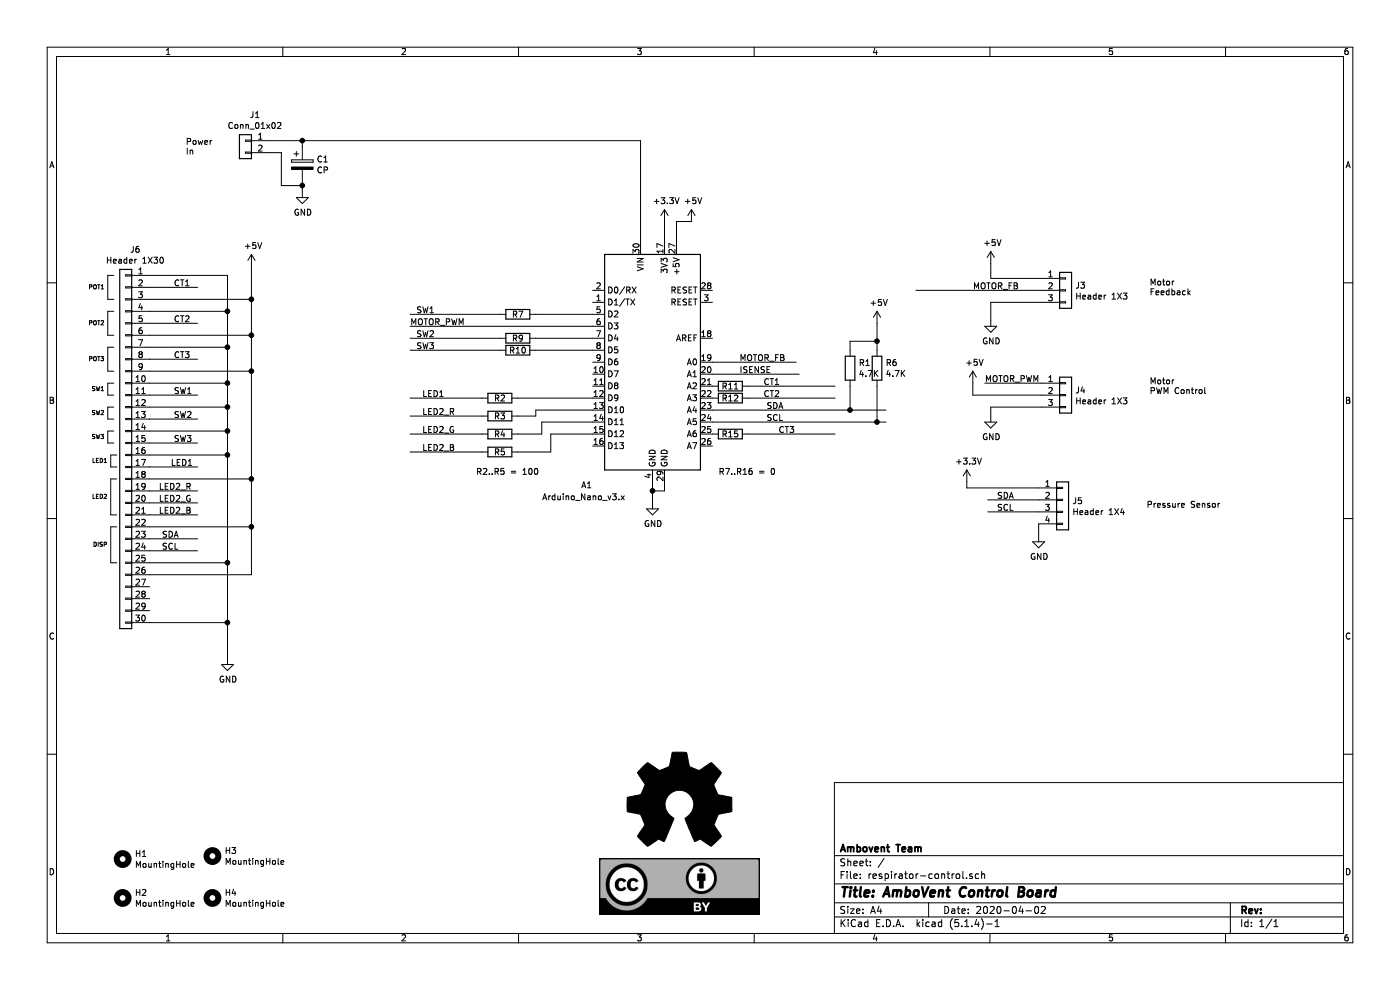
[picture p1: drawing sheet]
EESchema Schematic File Version 4
LIBS:respirator-control-cache
EELAYER 26 0
EELAYER END
$Descr A4 11693 8268
encoding utf-8
Sheet 1 1
Title "AmboVent Control Board"
Date "2020-04-02"
Rev ""
Comp "Ambovent Team"
Comment1 ""
Comment2 ""
Comment3 ""
Comment4 ""
$EndDescr
$Comp
L MCU_Module:Arduino_Nano_v3.x A1
U 1 1
P 5450 3025
F 0 "A1" H 4900 2000 50  0000 C CNN
F 1 "Arduino_Nano_v3.x" H 4875 1900 50  0000 C CNN
F 2 "Module:Arduino_Nano" H 5600 2075 50  0001 L CNN
F 3 "http://www.mouser.com/pdfdocs/Gravitech_Arduino_Nano3_0.pdf" H 5450 2025 50  0001 C CNN
	1    5450 3025
	1    0    0    -1  
$EndComp
$Comp
L Device:R R2
U 1 1
P 4175 3325
F 0 "R2" V 4175 3325 50  0000 C CNN
F 1 "100" V 4059 3325 50  0001 C CNN
F 2 "Resistor_THT:R_Axial_DIN0207_L6.3mm_D2.5mm_P7.62mm_Horizontal" V 4105 3325 50  0001 C CNN
F 3 "~" H 4175 3325 50  0001 C CNN
	1    4175 3325
	0    1    1    0   
$EndComp
$Comp
L Device:R R3
U 1 1
P 4175 3475
F 0 "R3" V 4175 3475 50  0000 C CNN
F 1 "100" V 4059 3475 50  0001 C CNN
F 2 "Resistor_THT:R_Axial_DIN0207_L6.3mm_D2.5mm_P7.62mm_Horizontal" V 4105 3475 50  0001 C CNN
F 3 "~" H 4175 3475 50  0001 C CNN
	1    4175 3475
	0    1    1    0   
$EndComp
$Comp
L Device:R R4
U 1 1
P 4175 3625
F 0 "R4" V 4175 3625 50  0000 C CNN
F 1 "100" V 4059 3625 50  0001 C CNN
F 2 "Resistor_THT:R_Axial_DIN0207_L6.3mm_D2.5mm_P7.62mm_Horizontal" V 4105 3625 50  0001 C CNN
F 3 "~" H 4175 3625 50  0001 C CNN
	1    4175 3625
	0    1    1    0   
$EndComp
$Comp
L Device:R R5
U 1 1
P 4175 3775
F 0 "R5" V 4175 3775 50  0000 C CNN
F 1 "100" V 4059 3775 50  0001 C CNN
F 2 "Resistor_THT:R_Axial_DIN0207_L6.3mm_D2.5mm_P7.62mm_Horizontal" V 4105 3775 50  0001 C CNN
F 3 "~" H 4175 3775 50  0001 C CNN
	1    4175 3775
	0    1    1    0   
$EndComp
Wire Wire Line
	4950 3325 4325 3325
Wire Wire Line
	4950 3425 4475 3425
Wire Wire Line
	4475 3425 4475 3475
Wire Wire Line
	4475 3475 4325 3475
Wire Wire Line
	4950 3525 4525 3525
Wire Wire Line
	4525 3525 4525 3625
Wire Wire Line
	4525 3625 4325 3625
Wire Wire Line
	4600 3625 4600 3775
Wire Wire Line
	4600 3775 4325 3775
Text Notes 1550 1300 0    50   ~ 0
Power\nIn
Wire Wire Line
	2250 1275 2350 1275
Wire Wire Line
	2350 1275 2350 1550
Wire Wire Line
	2350 1550 2525 1550
Wire Wire Line
	2250 1175 2525 1175
$Comp
L Device:CP C1
U 1 1
P 2525 1375
F 0 "C1" H 2643 1421 50  0000 L CNN
F 1 "CP" H 2643 1330 50  0000 L CNN
F 2 "Capacitor_THT:CP_Radial_D13.0mm_P5.00mm" H 2563 1225 50  0001 C CNN
F 3 "~" H 2525 1375 50  0001 C CNN
	1    2525 1375
	1    0    0    -1  
$EndComp
Wire Wire Line
	2525 1225 2525 1175
Wire Wire Line
	2525 1525 2525 1550
Connection ~ 2525 1550
Wire Wire Line
	5350 1175 5350 2025
$Comp
L power:GND #PWR03
U 1 1
P 5450 4200
F 0 "#PWR03" H 5450 3950 50  0001 C CNN
F 1 "GND" H 5455 4027 50  0000 C CNN
F 2 "" H 5450 4200 50  0001 C CNN
F 3 "" H 5450 4200 50  0001 C CNN
	1    5450 4200
	1    0    0    -1  
$EndComp
Wire Wire Line
	5450 4200 5450 4100
Wire Wire Line
	5450 4100 5550 4100
Wire Wire Line
	5550 4100 5550 4025
Connection ~ 5450 4100
Wire Wire Line
	5450 4100 5450 4025
Wire Wire Line
	5950 3125 6675 3125
Text Label 6175 3125 0    50   ~ 0
ISENSE
$Comp
L power:+5V #PWR04
U 1 1
P 5775 1850
F 0 "#PWR04" H 5775 1700 50  0001 C CNN
F 1 "+5V" H 5790 2023 50  0000 C CNN
F 2 "" H 5775 1850 50  0001 C CNN
F 3 "" H 5775 1850 50  0001 C CNN
	1    5775 1850
	1    0    0    -1  
$EndComp
Wire Wire Line
	8700 2425 7650 2425
Text Label 8125 2425 0    50   ~ 0
MOTOR_FB
Wire Wire Line
	6250 3225 6975 3225
Wire Wire Line
	6250 3325 6975 3325
Text Label 6375 3225 0    50   ~ 0
CT1
Text Label 6375 3325 0    50   ~ 0
CT2
Wire Wire Line
	5950 3025 6650 3025
Text Label 6175 3025 0    50   ~ 0
MOTOR_FB
Text Notes 3975 3975 0    50   ~ 0
R2..R5 = 100
$Comp
L Connector_Generic:Conn_01x02 J1
U 1 1
P 2050 1175
F 0 "J1" H 1970 1392 50  0000 C CNN
F 1 "Conn_01x02" H 1970 1301 50  0000 C CNN
F 2 "TerminalBlock:TerminalBlock_Altech_AK300-2_P5.00mm" H 2050 1175 50  0001 C CNN
F 3 "~" H 2050 1175 50  0001 C CNN
	1    2050 1175
	-1   0    0    -1  
$EndComp
Wire Wire Line
	5650 2025 5650 1850
$Comp
L Connector_Generic:Conn_01x03 J3
U 1 1
P 8900 2425
F 0 "J3" H 8979 2467 50  0000 L CNN
F 1 "Header 1X3" H 8979 2376 50  0000 L CNN
F 2 "Connector_PinHeader_2.54mm:PinHeader_1x03_P2.54mm_Vertical" H 8900 2425 50  0001 C CNN
F 3 "~" H 8900 2425 50  0001 C CNN
	1    8900 2425
	1    0    0    -1  
$EndComp
Wire Wire Line
	8700 2525 8275 2525
Wire Wire Line
	8275 2525 8275 2675
$Comp
L power:GND #PWR0103
U 1 1
P 8275 2675
F 0 "#PWR0103" H 8275 2425 50  0001 C CNN
F 1 "GND" H 8280 2502 50  0000 C CNN
F 2 "" H 8275 2675 50  0001 C CNN
F 3 "" H 8275 2675 50  0001 C CNN
	1    8275 2675
	1    0    0    -1  
$EndComp
$Comp
L Connector_Generic:Conn_01x03 J4
U 1 1
P 8900 3300
F 0 "J4" H 8979 3342 50  0000 L CNN
F 1 "Header 1X3" H 8979 3251 50  0000 L CNN
F 2 "Connector_PinHeader_2.54mm:PinHeader_1x03_P2.54mm_Vertical" H 8900 3300 50  0001 C CNN
F 3 "~" H 8900 3300 50  0001 C CNN
	1    8900 3300
	1    0    0    -1  
$EndComp
Text Notes 9600 2475 0    50   ~ 0
Motor\nFeedback
Text Notes 9600 3300 0    50   ~ 0
Motor\nPWM Control
Wire Wire Line
	8700 2325 8275 2325
Wire Wire Line
	8275 2325 8275 2200
$Comp
L power:+5V #PWR0104
U 1 1
P 8275 2200
F 0 "#PWR0104" H 8275 2050 50  0001 C CNN
F 1 "+5V" H 8290 2373 50  0000 C CNN
F 2 "" H 8275 2200 50  0001 C CNN
F 3 "" H 8275 2200 50  0001 C CNN
	1    8275 2200
	1    0    0    -1  
$EndComp
Wire Wire Line
	8125 3300 8125 3200
Wire Wire Line
	8700 3400 8275 3400
Wire Wire Line
	8275 3400 8275 3475
$Comp
L power:GND #PWR0105
U 1 1
P 8275 3475
F 0 "#PWR0105" H 8275 3225 50  0001 C CNN
F 1 "GND" H 8280 3302 50  0000 C CNN
F 2 "" H 8275 3475 50  0001 C CNN
F 3 "" H 8275 3475 50  0001 C CNN
	1    8275 3475
	1    0    0    -1  
$EndComp
$Comp
L power:+5V #PWR0106
U 1 1
P 8125 3200
F 0 "#PWR0106" H 8125 3050 50  0001 C CNN
F 1 "+5V" H 8140 3373 50  0000 C CNN
F 2 "" H 8125 3200 50  0001 C CNN
F 3 "" H 8125 3200 50  0001 C CNN
	1    8125 3200
	1    0    0    -1  
$EndComp
Text Label 8225 3200 0    50   ~ 0
MOTOR_PWM
Text Label 3425 2725 0    50   ~ 0
MOTOR_PWM
$Comp
L power:GND #PWR0108
U 1 1
P 2525 1600
F 0 "#PWR0108" H 2525 1350 50  0001 C CNN
F 1 "GND" H 2530 1427 50  0000 C CNN
F 2 "" H 2525 1600 50  0001 C CNN
F 3 "" H 2525 1600 50  0001 C CNN
	1    2525 1600
	1    0    0    -1  
$EndComp
Wire Wire Line
	2525 1600 2525 1550
$Comp
L Mechanical:MountingHole H1
U 1 1
P 1025 7175
F 0 "H1" H 1125 7221 50  0000 L CNN
F 1 "MountingHole" H 1125 7130 50  0000 L CNN
F 2 "MountingHole:MountingHole_3.2mm_M3" H 1025 7175 50  0001 C CNN
F 3 "~" H 1025 7175 50  0001 C CNN
	1    1025 7175
	1    0    0    -1  
$EndComp
$Comp
L Mechanical:MountingHole H2
U 1 1
P 1025 7500
F 0 "H2" H 1125 7546 50  0000 L CNN
F 1 "MountingHole" H 1125 7455 50  0000 L CNN
F 2 "MountingHole:MountingHole_3.2mm_M3" H 1025 7500 50  0001 C CNN
F 3 "~" H 1025 7500 50  0001 C CNN
	1    1025 7500
	1    0    0    -1  
$EndComp
$Comp
L Mechanical:MountingHole H3
U 1 1
P 1775 7150
F 0 "H3" H 1875 7196 50  0000 L CNN
F 1 "MountingHole" H 1875 7105 50  0000 L CNN
F 2 "MountingHole:MountingHole_3.2mm_M3" H 1775 7150 50  0001 C CNN
F 3 "~" H 1775 7150 50  0001 C CNN
	1    1775 7150
	1    0    0    -1  
$EndComp
$Comp
L Mechanical:MountingHole H4
U 1 1
P 1775 7500
F 0 "H4" H 1875 7546 50  0000 L CNN
F 1 "MountingHole" H 1875 7455 50  0000 L CNN
F 2 "MountingHole:MountingHole_3.2mm_M3" H 1775 7500 50  0001 C CNN
F 3 "~" H 1775 7500 50  0001 C CNN
	1    1775 7500
	1    0    0    -1  
$EndComp
Wire Wire Line
	4600 3625 4950 3625
Connection ~ 2525 1175
Wire Wire Line
	8125 3300 8700 3300
Wire Wire Line
	8700 3200 8225 3200
$Comp
L Connector_Generic:Conn_01x30 J6
U 1 1
P 1050 3700
F 0 "J6" H 970 5317 50  0000 C CNN
F 1 "Header 1X30" H 970 5226 50  0000 C CNN
F 2 "Connector_PinHeader_2.54mm:PinHeader_1x30_P2.54mm_Vertical" H 1050 3700 50  0001 C CNN
F 3 "~" H 1050 3700 50  0001 C CNN
	1    1050 3700
	-1   0    0    -1  
$EndComp
Text Notes 875  3275 2    35   ~ 0
SW1
Wire Notes Line style solid
	950  3200 900  3200
Wire Notes Line style solid
	900  3300 950  3300
Text Notes 875  3475 2    35   ~ 0
SW2
Wire Notes Line style solid
	900  3200 900  3300
Wire Notes Line style solid
	950  3400 900  3400
Wire Notes Line style solid
	900  3500 950  3500
Wire Notes Line style solid
	900  3400 900  3500
Text Notes 875  3675 2    35   ~ 0
SW3
Wire Notes Line style solid
	950  3600 900  3600
Wire Notes Line style solid
	900  3700 950  3700
Wire Notes Line style solid
	900  3600 900  3700
Wire Notes Line style solid
	950  2300 900  2300
Wire Notes Line style solid
	900  2300 900  2500
Wire Notes Line style solid
	900  2500 950  2500
Text Notes 875  2425 2    35   ~ 0
POT1
Wire Notes Line style solid
	950  2600 900  2600
Wire Notes Line style solid
	900  2600 900  2800
Wire Notes Line style solid
	900  2800 950  2800
Text Notes 875  2725 2    35   ~ 0
POT2
Wire Notes Line style solid
	950  2900 900  2900
Wire Notes Line style solid
	900  2900 900  3100
Wire Notes Line style solid
	900  3100 950  3100
Text Notes 875  3025 2    35   ~ 0
POT3
Text Notes 900  3875 2    35   ~ 0
LED1
Wire Notes Line style solid
	975  3800 925  3800
Wire Notes Line style solid
	925  3900 975  3900
Wire Notes Line style solid
	925  3800 925  3900
Wire Notes Line style solid
	975  4400 925  4400
Wire Notes Line style solid
	925  4400 925  4700
Wire Notes Line style solid
	925  4700 975  4700
Text Notes 900  4575 2    35   ~ 0
DISP
Wire Wire Line
	1250 3800 1900 3800
Connection ~ 1900 3800
Wire Wire Line
	1250 4700 1900 4700
Connection ~ 1900 4700
Wire Wire Line
	1900 4700 1900 5200
Wire Wire Line
	1250 3300 1650 3300
Text Label 1450 3300 0    50   ~ 0
SW1
Wire Wire Line
	1250 3500 1650 3500
Text Label 1450 3500 0    50   ~ 0
SW2
Wire Wire Line
	1250 3700 1650 3700
Wire Wire Line
	1250 2400 1650 2400
Wire Wire Line
	1250 2700 1650 2700
Wire Wire Line
	1250 3000 1650 3000
Wire Wire Line
	1250 3900 1650 3900
Text Label 1450 2400 0    50   ~ 0
CT1
Text Label 1450 2700 0    50   ~ 0
CT2
Text Label 1450 3000 0    50   ~ 0
CT3
Text Label 1425 3900 0    50   ~ 0
LED1
Wire Wire Line
	1250 4400 2100 4400
Wire Wire Line
	2100 4400 2100 4000
Wire Wire Line
	1900 3800 1900 4700
Wire Wire Line
	1250 4000 2100 4000
Connection ~ 2100 4000
Wire Wire Line
	1250 4100 1650 4100
Wire Wire Line
	1250 4200 1650 4200
Wire Wire Line
	1250 4300 1650 4300
Wire Notes Line style solid
	975  4000 925  4000
Wire Notes Line style solid
	925  4000 925  4300
Wire Notes Line style solid
	925  4300 975  4300
Text Notes 900  4175 2    35   ~ 0
LED2
Text Label 1325 4100 0    50   ~ 0
LED2_R
Text Label 1325 4200 0    50   ~ 0
LED2_G
Text Label 1325 4300 0    50   ~ 0
LED2_B
Wire Wire Line
	1250 4500 1650 4500
Wire Wire Line
	1250 4600 1650 4600
Text Label 1350 4500 0    50   ~ 0
SDA
Text Label 1350 4600 0    50   ~ 0
SCL
$Comp
L power:+5V #PWR0101
U 1 1
P 2100 2225
F 0 "#PWR0101" H 2100 2075 50  0001 C CNN
F 1 "+5V" H 2115 2398 50  0000 C CNN
F 2 "" H 2100 2225 50  0001 C CNN
F 3 "" H 2100 2225 50  0001 C CNN
	1    2100 2225
	1    0    0    -1  
$EndComp
$Comp
L power:GND #PWR0102
U 1 1
P 1900 5500
F 0 "#PWR0102" H 1900 5250 50  0001 C CNN
F 1 "GND" H 1905 5327 50  0000 C CNN
F 2 "" H 1900 5500 50  0001 C CNN
F 3 "" H 1900 5500 50  0001 C CNN
	1    1900 5500
	1    0    0    -1  
$EndComp
Wire Wire Line
	1250 5200 1900 5200
Connection ~ 1900 5200
Wire Wire Line
	1900 5200 1900 5500
Wire Wire Line
	1250 4800 2100 4800
Wire Wire Line
	2100 4800 2100 4400
Connection ~ 2100 4400
Wire Wire Line
	6250 3625 6975 3625
Text Label 6400 3425 0    50   ~ 0
SDA
Text Label 6400 3525 0    50   ~ 0
SCL
Text Label 6500 3625 0    50   ~ 0
CT3
Wire Wire Line
	3425 3325 4025 3325
Wire Wire Line
	3425 3475 4025 3475
Wire Wire Line
	3425 3625 4025 3625
Wire Wire Line
	3425 3775 4025 3775
Text Label 3525 3325 0    50   ~ 0
LED1
Text Label 3525 3475 0    50   ~ 0
LED2_R
Text Label 3525 3625 0    50   ~ 0
LED2_G
Text Label 3525 3775 0    50   ~ 0
LED2_B
Text Label 3475 2625 0    50   ~ 0
SW1
Text Label 3475 2825 0    50   ~ 0
SW2
Text Label 3475 2925 0    50   ~ 0
SW3
Wire Wire Line
	2525 1175 5350 1175
Text Label 1450 3700 0    50   ~ 0
SW3
$Comp
L Connector_Generic:Conn_01x04 J5
U 1 1
P 8875 4175
F 0 "J5" H 8955 4167 50  0000 L CNN
F 1 "Header 1X4" H 8955 4076 50  0000 L CNN
F 2 "Connector_PinHeader_2.54mm:PinHeader_1x04_P2.54mm_Vertical" H 8875 4175 50  0001 C CNN
F 3 "~" H 8875 4175 50  0001 C CNN
	1    8875 4175
	1    0    0    -1  
$EndComp
$Comp
L power:GND #PWR0107
U 1 1
P 8675 4475
F 0 "#PWR0107" H 8675 4225 50  0001 C CNN
F 1 "GND" H 8680 4302 50  0000 C CNN
F 2 "" H 8675 4475 50  0001 C CNN
F 3 "" H 8675 4475 50  0001 C CNN
	1    8675 4475
	1    0    0    -1  
$EndComp
Wire Wire Line
	8675 4275 8250 4275
Wire Wire Line
	8675 4175 8250 4175
Text Label 8325 4175 0    50   ~ 0
SDA
Text Label 8325 4275 0    50   ~ 0
SCL
Wire Wire Line
	7100 3425 7100 3225
Wire Wire Line
	7325 3525 7325 3225
$Comp
L Device:R R1
U 1 1
P 7100 3075
F 0 "R1" H 7170 3121 50  0000 L CNN
F 1 "4.7K" H 7170 3030 50  0000 L CNN
F 2 "Resistor_THT:R_Axial_DIN0207_L6.3mm_D2.5mm_P7.62mm_Horizontal" V 7030 3075 50  0001 C CNN
F 3 "~" H 7100 3075 50  0001 C CNN
	1    7100 3075
	1    0    0    -1  
$EndComp
$Comp
L Device:R R6
U 1 1
P 7325 3075
F 0 "R6" H 7395 3121 50  0000 L CNN
F 1 "4.7K" H 7395 3030 50  0000 L CNN
F 2 "Resistor_THT:R_Axial_DIN0207_L6.3mm_D2.5mm_P7.62mm_Horizontal" V 7255 3075 50  0001 C CNN
F 3 "~" H 7325 3075 50  0001 C CNN
	1    7325 3075
	1    0    0    -1  
$EndComp
Wire Wire Line
	7100 2925 7100 2850
Wire Wire Line
	7100 2850 7325 2850
Wire Wire Line
	7325 2850 7325 2925
Wire Wire Line
	7325 2850 7325 2700
Connection ~ 7325 2850
$Comp
L power:+5V #PWR0110
U 1 1
P 7325 2700
F 0 "#PWR0110" H 7325 2550 50  0001 C CNN
F 1 "+5V" H 7340 2873 50  0000 C CNN
F 2 "" H 7325 2700 50  0001 C CNN
F 3 "" H 7325 2700 50  0001 C CNN
	1    7325 2700
	1    0    0    -1  
$EndComp
$Comp
L Device:R R7
U 1 1
P 4325 2625
F 0 "R7" V 4325 2625 50  0000 C CNN
F 1 "100" V 4209 2625 50  0001 C CNN
F 2 "Resistor_THT:R_Axial_DIN0207_L6.3mm_D2.5mm_P7.62mm_Horizontal" V 4255 2625 50  0001 C CNN
F 3 "~" H 4325 2625 50  0001 C CNN
	1    4325 2625
	0    1    1    0   
$EndComp
$Comp
L Device:R R9
U 1 1
P 4325 2825
F 0 "R9" V 4325 2825 50  0000 C CNN
F 1 "100" V 4209 2825 50  0001 C CNN
F 2 "Resistor_THT:R_Axial_DIN0207_L6.3mm_D2.5mm_P7.62mm_Horizontal" V 4255 2825 50  0001 C CNN
F 3 "~" H 4325 2825 50  0001 C CNN
	1    4325 2825
	0    1    1    0   
$EndComp
$Comp
L Device:R R10
U 1 1
P 4325 2925
F 0 "R10" V 4325 2925 50  0000 C CNN
F 1 "100" V 4209 2925 50  0001 C CNN
F 2 "Resistor_THT:R_Axial_DIN0207_L6.3mm_D2.5mm_P7.62mm_Horizontal" V 4255 2925 50  0001 C CNN
F 3 "~" H 4325 2925 50  0001 C CNN
	1    4325 2925
	0    1    1    0   
$EndComp
Wire Wire Line
	3425 2625 4175 2625
Wire Wire Line
	3425 2825 4175 2825
Wire Wire Line
	3425 2925 4175 2925
Wire Wire Line
	4475 2625 4950 2625
Wire Wire Line
	4475 2825 4950 2825
Wire Wire Line
	4475 2925 4950 2925
$Comp
L Device:R R11
U 1 1
P 6100 3225
F 0 "R11" V 6100 3225 50  0000 C CNN
F 1 "100" V 5984 3225 50  0001 C CNN
F 2 "Resistor_THT:R_Axial_DIN0207_L6.3mm_D2.5mm_P7.62mm_Horizontal" V 6030 3225 50  0001 C CNN
F 3 "~" H 6100 3225 50  0001 C CNN
	1    6100 3225
	0    1    1    0   
$EndComp
$Comp
L Device:R R12
U 1 1
P 6100 3325
F 0 "R12" V 6100 3325 50  0000 C CNN
F 1 "100" V 5984 3325 50  0001 C CNN
F 2 "Resistor_THT:R_Axial_DIN0207_L6.3mm_D2.5mm_P7.62mm_Horizontal" V 6030 3325 50  0001 C CNN
F 3 "~" H 6100 3325 50  0001 C CNN
	1    6100 3325
	0    1    1    0   
$EndComp
$Comp
L Device:R R15
U 1 1
P 6100 3625
F 0 "R15" V 6100 3625 50  0000 C CNN
F 1 "100" V 5984 3625 50  0001 C CNN
F 2 "Resistor_THT:R_Axial_DIN0207_L6.3mm_D2.5mm_P7.62mm_Horizontal" V 6030 3625 50  0001 C CNN
F 3 "~" H 6100 3625 50  0001 C CNN
	1    6100 3625
	0    1    1    0   
$EndComp
Text Notes 6000 3975 0    50   ~ 0
R7..R16 = 0
Wire Wire Line
	1900 2300 1900 2600
Wire Wire Line
	2100 2225 2100 2500
Wire Wire Line
	1250 2300 1900 2300
Wire Wire Line
	1250 2600 1900 2600
Connection ~ 1900 2600
Wire Wire Line
	1900 2600 1900 2900
Wire Wire Line
	1250 2900 1900 2900
Connection ~ 1900 2900
Wire Wire Line
	1250 3200 1900 3200
Wire Wire Line
	1250 3400 1900 3400
Wire Wire Line
	1250 3600 1900 3600
Wire Wire Line
	1250 2500 2100 2500
Connection ~ 2100 2500
Wire Wire Line
	2100 2500 2100 2800
Wire Wire Line
	1250 2800 2100 2800
Connection ~ 2100 2800
Wire Wire Line
	2100 2800 2100 3100
Connection ~ 1900 3200
Connection ~ 1900 3400
Connection ~ 1900 3600
Wire Wire Line
	1900 3600 1900 3800
Wire Wire Line
	1900 3400 1900 3600
Wire Wire Line
	1900 3200 1900 3400
Wire Wire Line
	1900 2900 1900 3200
Wire Wire Line
	1250 3100 2100 3100
Connection ~ 2100 3100
Wire Wire Line
	2100 3100 2100 4000
Wire Wire Line
	5950 3425 7100 3425
Wire Wire Line
	5950 3525 7325 3525
Wire Wire Line
	7400 3425 7100 3425
Connection ~ 7100 3425
Wire Wire Line
	7400 3525 7325 3525
Connection ~ 7325 3525
Wire Wire Line
	8075 4075 8675 4075
Wire Wire Line
	8675 4475 8675 4375
Wire Wire Line
	3425 2725 4950 2725
Wire Wire Line
	5550 2025 5550 1850
$Comp
L power:+3.3V #PWR0111
U 1 1
P 5550 1850
F 0 "#PWR0111" H 5550 1700 50  0001 C CNN
F 1 "+3.3V" H 5565 2023 50  0000 C CNN
F 2 "" H 5550 1850 50  0001 C CNN
F 3 "" H 5550 1850 50  0001 C CNN
	1    5550 1850
	1    0    0    -1  
$EndComp
Wire Wire Line
	5650 1850 5775 1850
Text Notes 9575 4250 0    50   ~ 0
Pressure Sensor
$Comp
L power:+3.3V #PWR0109
U 1 1
P 8075 4025
F 0 "#PWR0109" H 8075 3875 50  0001 C CNN
F 1 "+3.3V" H 8090 4198 50  0000 C CNN
F 2 "" H 8075 4025 50  0001 C CNN
F 3 "" H 8075 4025 50  0001 C CNN
	1    8075 4025
	1    0    0    -1  
$EndComp
Wire Wire Line
	8075 4075 8075 4025
$Comp
L Graphic:Logo_Open_Hardware_Large #LOGO?
U 1 1
P 5675 6725
F 0 "#LOGO?" H 5675 7225 50  0001 C CNN
F 1 "Logo_Open_Hardware_Large" H 5675 6325 50  0001 C CNN
F 2 "" H 5675 6725 50  0001 C CNN
F 3 "~" H 5675 6725 50  0001 C CNN
	1    5675 6725
	1    0    0    -1  
$EndComp
$EndSCHEMATC
